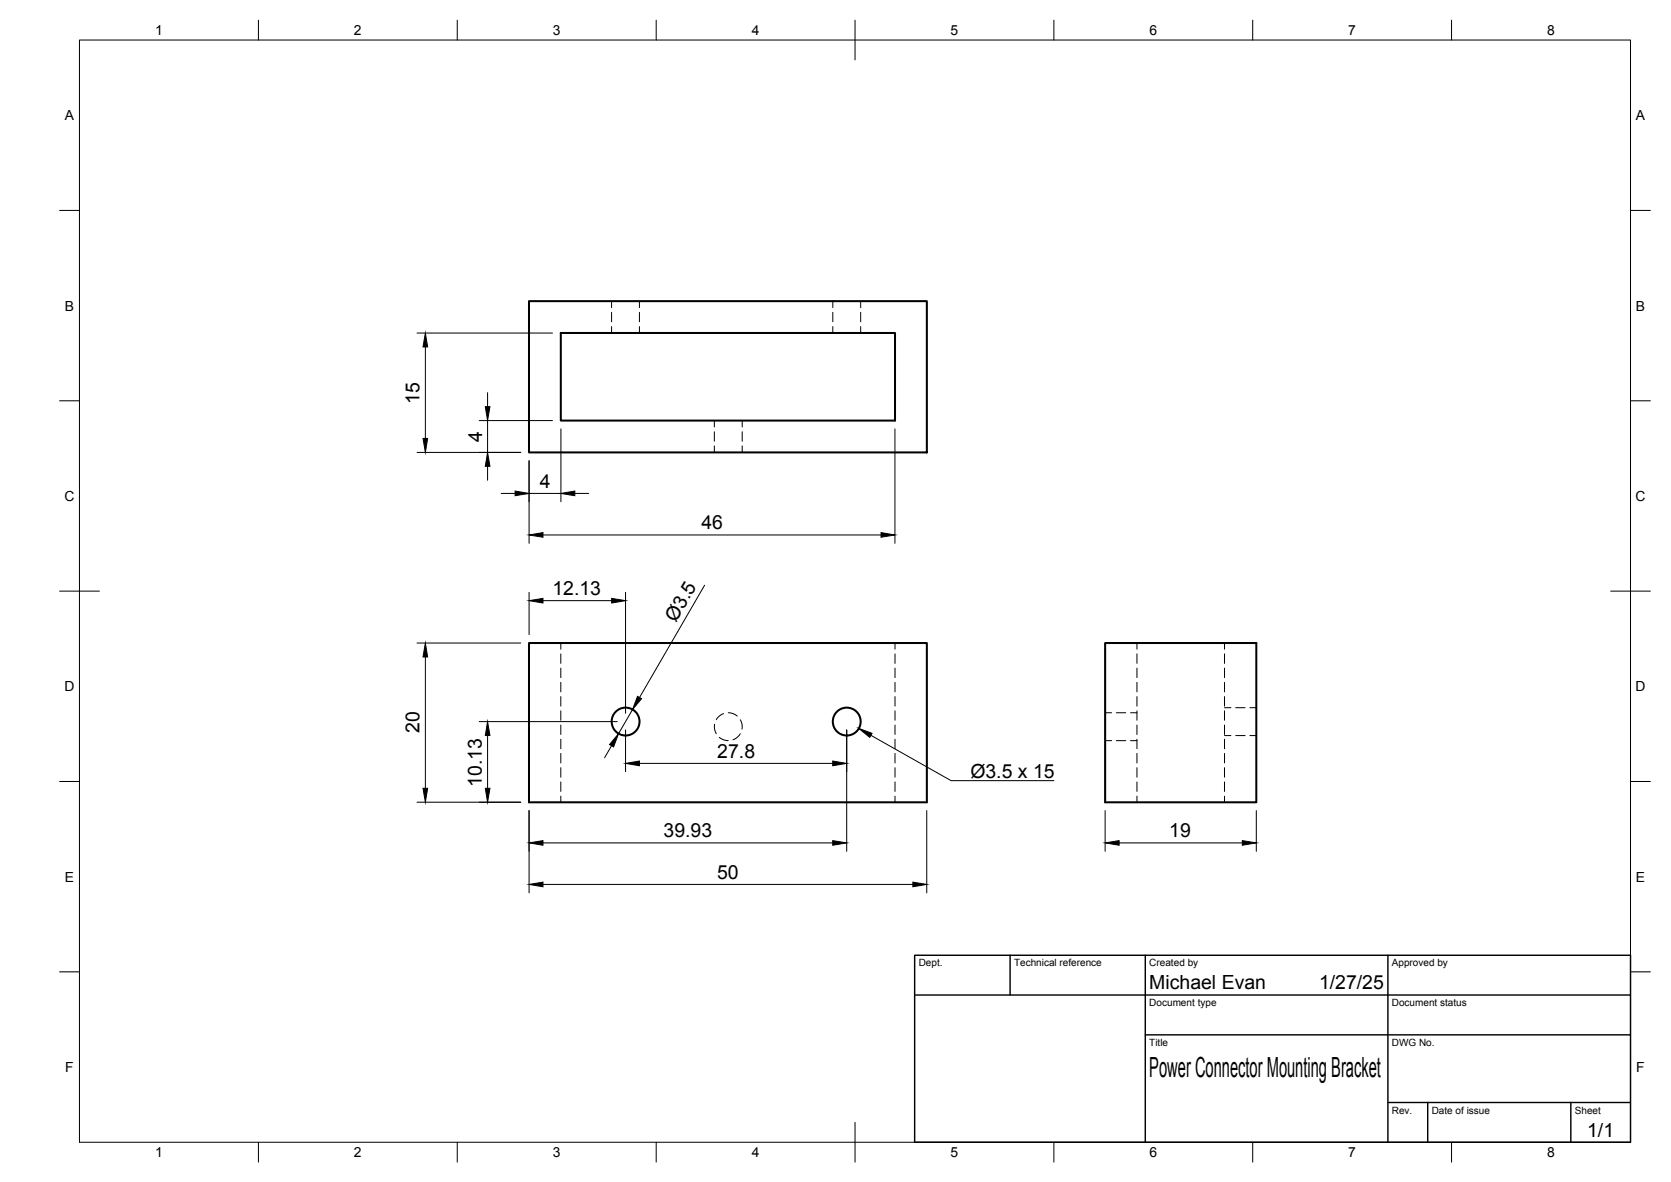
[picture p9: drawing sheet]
<svg xmlns="http://www.w3.org/2000/svg" width="420mm" height="297mm" viewBox="0 0 420 297" stroke-linecap="round" stroke-linejoin="round" font-family="sans-serif">
<g fill="none" stroke="#000" stroke-width=".51">
<path d="M133 75.7h100v38h-100zM141 83.7h84v22h-84zM133 161.6h100v40h-100zM277.9 161.6h38v40h-38z"/>
<circle cx="157.3" cy="181.3" r="3.5"/>
<circle cx="212.9" cy="181.3" r="3.5"/>
</g>
<g fill="none" stroke="#000" stroke-width=".25">
<path d="M20 10.1h390v276.9h-390zM65 5.1v5M115 5.1v5M165 5.1v5M215 5.1v10M265 5.1v5M315 5.1v5M365 5.1v5M15 52.9h5M410 52.9h5M153.8 75.7v1.6M153.8 78.5v2.4"/>
<path d="M160.8 75.7v1.6M160.8 78.5v2.4M209.4 75.7v1.6M209.4 78.5v2.4M216.4 75.7v1.6M216.4 78.5v2.4M104.9 83.7h34M107 87.2v23M122.6 98.7v3.5M153.8 82.1v1.6M160.8 82.1v1.6M209.4 82.1v1.6"/>
<path d="M216.4 82.1v1.6M15 100.7h5M104.9 113.7h26M120.5 105.7h18.4M122.6 105.7v8M122.6 117.2v3.5M133 115.8v20.7M141 107.8v18.3M179.6 105.7v1.6M179.6 108.5v2.4M179.6 112.1v1.6M186.6 105.7v1.6"/>
<path d="M186.6 108.5v2.4M186.6 112.1v1.6M225 107.8v28.7M410 100.7h5M126 124h3.5M133 124h8M136.5 134.4h85M144.5 124h3.5M15 148.6h10M133 148.9v10.6M136.5 150.9h17.3M157.3 148.9v30.3"/>
<path d="M177.2 147.1l-16.4 28.2M405 148.6h10M104.9 161.6h26M107 165.1v33M141 161.6v1.5M141 164.3v2.4M141 167.9v2.4M141 171.5v2.4M141 175.1v2.3M141 178.6v2.4M159 178.3l-3.5 6.1M181.9 179.3l-1 .6-.8 1"/>
<path d="M183.1 179.1l1.3 .3 1 .5M225 161.6v1.5M225 164.3v2.4M225 167.9v2.4M225 171.5v2.4M225 175.1v2.3M225 178.6v2.4M277.9 179.1h1.6M280.7 179.1h2.4M284.3 179.1h1.6M285.9 161.6v1.5M285.9 164.3v2.4"/>
<path d="M285.9 167.9v2.4M285.9 171.5v2.4M285.9 175.1v2.3M285.9 178.6v2.4M307.9 161.6v1.5M307.9 164.3v2.4M307.9 167.9v2.4M307.9 171.5v2.4M307.9 175.1v2.3M307.9 178.6v2.4M307.9 177.8h1.6M310.7 177.8h2.4"/>
<path d="M314.3 177.8h1.6M15 196.4h5M120.5 181.3h34.7M122.6 184.8v13.3M141 182.2v2.4M141 185.8v2.4M141 189.3v2.4M141 192.9v2.4M141 196.5v2.4M153.8 187.4l-1.8 3M157.3 183.4v10.5M160.8 191.8h48.6"/>
<path d="M179.7 182v1.3l.4 1.1M180.9 185.3l1.2 .7 1 .1M186.1 180.9l.5 1.3v1M186.1 184.4l-1 1.1-.8 .4M212.9 183.4v30.5M219 184.8l20.1 11.4h25.9M225 182.2v2.4M225 185.8v2.4M225 189.3v2.4M225 192.9v2.4M225 196.5v2.4M277.9 186.1h1.6"/>
<path d="M280.7 186.1h2.4M284.3 186.1h1.6M285.9 182.2v2.4M285.9 185.8v2.4M285.9 189.3v2.4M285.9 192.9v2.4M285.9 196.5v2.4M307.9 182.2v2.4M307.9 185.8v2.4M307.9 189.3v2.4M307.9 192.9v2.4M307.9 196.5v2.4"/>
<path d="M307.9 184.9h1.6M310.7 184.9h2.4M314.3 184.9h1.6M410 196.4h5M104.9 201.6h26M133 203.7v20.7M136.5 211.8h72.9M141 200.1v1.5M225 200.1v1.5M233 203.7v20.7M277.9 203.7v10.2M281.4 211.8h31"/>
<path d="M285.9 200.1v1.5M307.9 200.1v1.5M315.9 203.7v10.2M136.5 222.3h93M15 244.2h5M410 244.2h5M65 287v5M115 287v5M165 287v5M215 282.1v9.9M265 287v5M315 287v5"/>
<path d="M365 287v5"/>
</g>
<path d="M230 240.1h180v46.9h-180zM230 250h180M254 240.1v9.9M288 240.1v46.9M349 240.1v46.9M288 260.1h122M349 277.1h61M359 277.1v9.9M395 277.1v9.9" fill="none" stroke="#000" stroke-width=".36"/>
<g fill="#000" stroke="#000" stroke-width=".25">
<path d="M107 83.7l.5 3.5h-1.1zM106.4 110.2h1.1l-.5 3.5zM122.6 113.7l.6 3.5h-1.2zM122 102.2h1.2l-.6 3.5zM129.5 123.4l3.5 .6-3.5 .6zM133 134.4l3.5-.6v1.2zM141 124l3.5-.6v1.2zM221.5 133.8l3.5 .6-3.5 .6zM133 150.9l3.5-.5v1.1zM153.8 150.4l3.5 .5-3.5 .6zM107 161.6l.5 3.5h-1.1zM160.3 175l1 .6-2.3 2.7z"/>
<path d="M106.4 198.1h1.1l-.5 3.5zM122 198.1h1.2l-.6 3.5zM122.6 181.3l.6 3.5h-1.2zM155.5 184.4l-1.2 3.3-1-.6zM157.3 191.8l3.5-.6v1.2zM209.4 191.2l3.5 .6-3.5 .6zM215.9 183.1l3.4 1.2-.6 1zM133 211.8l3.5-.5v1.1zM209.4 211.3l3.5 .5-3.5 .6zM277.9 211.8l3.5-.5v1.1zM312.4 211.3l3.5 .5-3.5 .6zM133 222.3l3.5-.6v1.1z"/>
<path d="M229.5 221.7l3.5 .6-3.5 .5z"/>
</g>
<text font-size="7" x="289" y="270.6">Power Connector Mounting Bracket</text>
<g font-size="4.9">
<text x="105.5" y="101.6" transform="rotate(-90 105.5 101.6)">15</text>
<text x="121.2" y="111" transform="rotate(-90 121.2 111)">4</text>
<text x="135.8" y="122.6">4</text>
<text x="176.4" y="133">46</text>
<text x="138.9" y="149.5">12.13</text>
<text x="169.9" y="156.5" transform="rotate(-60 169.9 156.5)">Ø3.5</text>
<text x="105.5" y="184.3" transform="rotate(-90 105.5 184.3)">20</text>
<text x="180.4" y="190.4">27.8</text>
<text x="121.1" y="197.7" transform="rotate(-90 121.1 197.7)">10.13</text>
<text x="244" y="195.5">Ø3.5 x 15</text>
<text x="166.9" y="210.4">39.93</text>
<text x="294" y="210.4">19</text>
<text x="180.3" y="220.8">50</text>
<text x="289" y="248.5">Michael Evan</text>
<text x="331.7" y="248.5">1/27/25</text>
<text x="399.1" y="285.7">1/1</text>
</g>
<g font-size="3.5">
<text x="39" y="8.8">1</text>
<text x="89" y="8.8">2</text>
<text x="139" y="8.8">3</text>
<text x="189" y="8.8">4</text>
<text x="239" y="8.8">5</text>
<text x="289" y="8.8">6</text>
<text x="339" y="8.8">7</text>
<text x="389" y="8.8">8</text>
<text x="16.3" y="30.2">A</text>
<text x="411.3" y="30.2">A</text>
<text x="16.3" y="78">B</text>
<text x="411.3" y="78">B</text>
<text x="16.2" y="125.9">C</text>
<text x="411.2" y="125.9">C</text>
<text x="16.2" y="173.7">D</text>
<text x="411.2" y="173.7">D</text>
<text x="16.3" y="221.6">E</text>
<text x="411.3" y="221.6">E</text>
<text x="16.4" y="269.4">F</text>
<text x="411.4" y="269.4">F</text>
<text x="39" y="290.8">1</text>
<text x="89" y="290.8">2</text>
<text x="139" y="290.8">3</text>
<text x="189" y="290.8">4</text>
<text x="239" y="290.8">5</text>
<text x="289" y="290.8">6</text>
<text x="339" y="290.8">7</text>
<text x="389" y="290.8">8</text>
</g>
<g font-size="2.5">
<text x="231" y="242.9">Dept.</text>
<text x="255" y="242.9">Technical reference</text>
<text x="289" y="242.9">Created by</text>
<text x="350" y="242.9">Approved by</text>
<text x="289" y="252.8">Document type</text>
<text x="350" y="252.8">Document status</text>
<text x="289" y="262.9">Title</text>
<text x="350" y="262.9">DWG No.</text>
<text x="350" y="279.9">Rev.</text>
<text x="360" y="279.9">Date of issue</text>
<text x="396" y="279.9">Sheet</text>
</g>
</svg>
